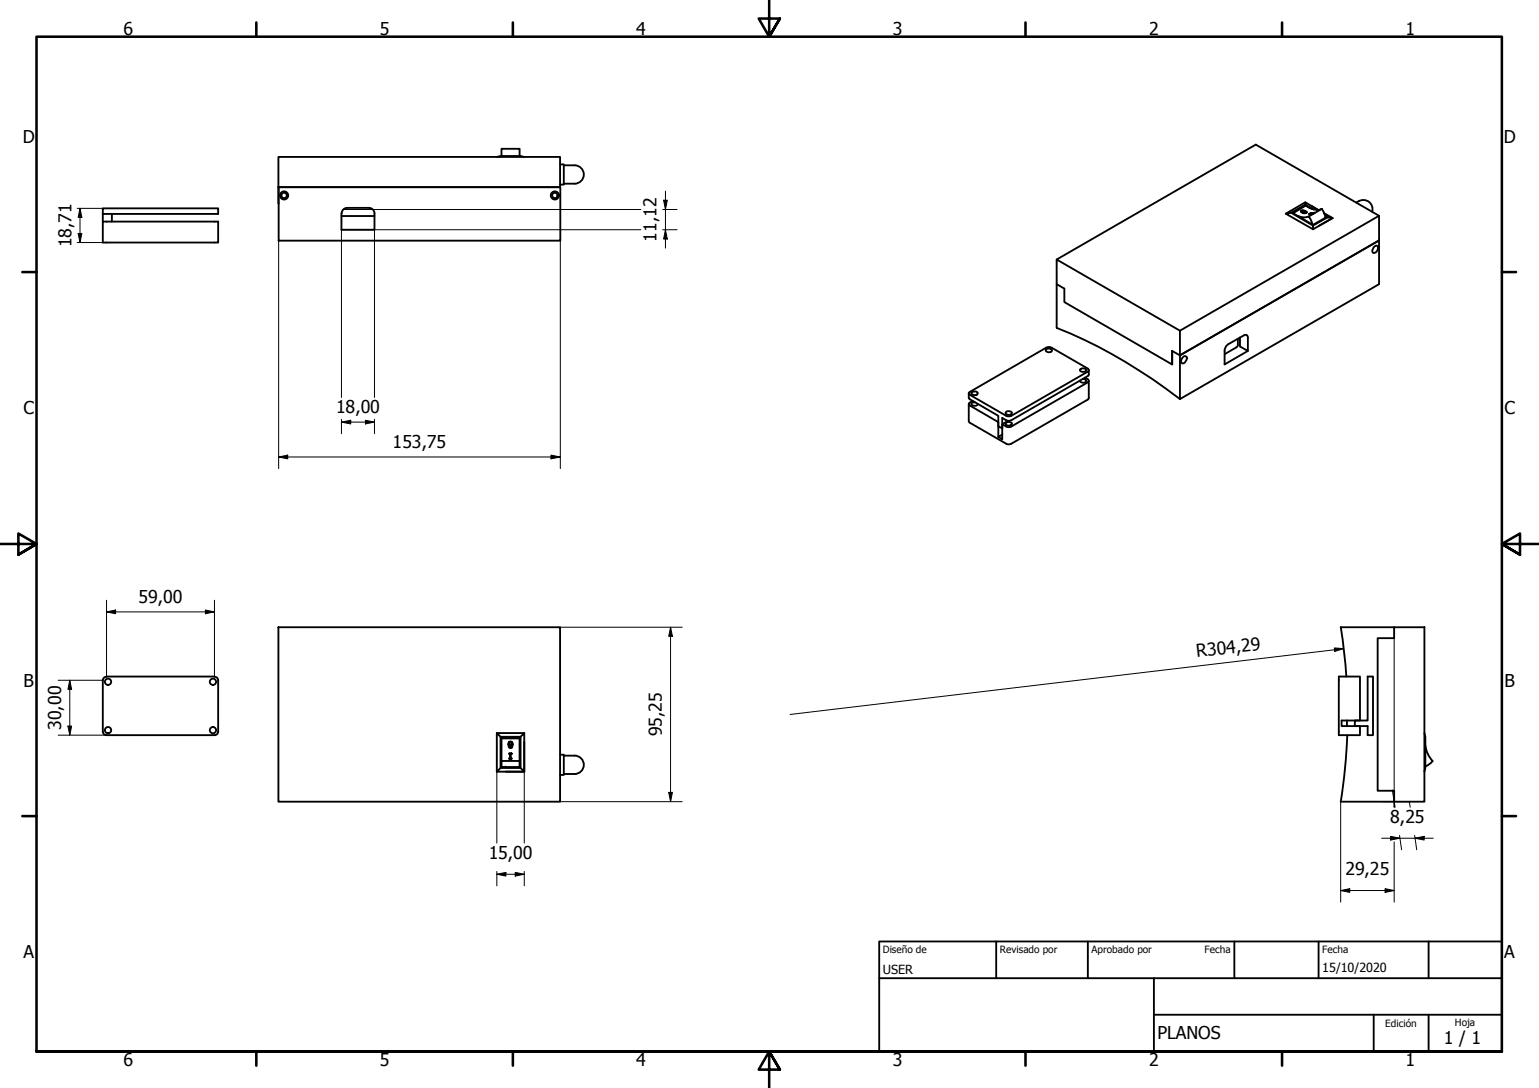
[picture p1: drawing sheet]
<svg xmlns="http://www.w3.org/2000/svg" width="420mm" height="297mm" viewBox="0 0 420 297" stroke-linecap="round" stroke-linejoin="round" font-family="sans-serif">
<!-- layer: Visible (ISO) -->
<g fill="none" stroke="#000" stroke-width=".51">
<path d="M28.1 56.9h31.5v1.5h-31.5zM28.1 58.4v2.1M30.5 58.4v2.1M76 51.1v-8.3h76.9v8.3h-76.9l.1 4.5M76.1 51.1h76.9v14.6h-76.9zM93.2 59h9M94.7 56.8h6a1.49 1.49 0 0 1 1.5 1.4v4.5h-9v-4.5M94.8 56.8a1.49 1.49 0 0 0-1.5 1.4M135.6 42.8l1.1-.2h5.4l1 .2M136.9 42.6v-2h5v2M152.9 44.9h1v5.5h-1M153.9 45.1h3a2.51 2.51 0 0 1 2.5 2.5 2.51 2.51 0 0 1-2.5 2.6"/>
<path d="M153.9 50.2h3M354.3 58.9a3.6 3.6 0 0 0 3 .2l1 2.2M355.2 57.7a1.05 1.05 0 0 1 1.5 .3M355.3 57.5h.7l.7 .4a.95 .95 0 0 1-1.5-.3zM355.3 57.7a.98 .98 0 0 1 1.3 .3l-.4 .2-.8-.4a.72 .72 0 0 0 1.2 .2M356.4 55.9v-.7l3.5 2.1-1.9-1.1M356.4 55.9l2.2 1.3M356.4 55.2l-5.4 3.1M356.4 55.9l-3.9 2.2M356.4 56.1v.1M357.8 56.9l-1.4-.8-3.6 2 5.7 3.3 3.5-2-.1-.2M357.8 58.2h.8"/>
<path d="M357.8 58.2l-.4 .3M358.5 58.3l-1.1 .2M358.5 58.3l-.2 .1zM358.8 58.1l-.2 .1M358.8 58.1l-.4 .2M360.9 57a4.5 4.5 0 0 1-4.4-.9l-3.5 2.1M360.9 57l.8 1.6 .2 .8M360.9 57l-3.6 2.1M361.8 59l.6 .4 1.4 .1-2.3-1.2 2.3 1.2M362.4 59.4l-3.9 2.2v1l5.3-3.1M363.8 59.5l-3.7 2.1M370.3 55.3a2.6 2.6 0 0 1 3.1-.4 2.6 2.6 0 0 1 1.2 2.9"/>
<path d="M376.5 58.9l-54.4 31.4v6.7M28.1 60.5h31.5v5.7h-31.5zM288.5 77.6l2.1 1.2v3.7l29.4 17v-3.7M288.5 77.6v-6.7l33.6 19.4M288.5 77.6v11.9a139.1 139.1 0 0 1 33.6 19.5M358.5 61.6l-6-3.5-1.5 .2 7.5 4.3M375 67.5l.7-.5 .3 .1a1.24 1.24 0 0 1 0 1.3 1.24 1.24 0 0 1-1.2 .6 1.19 1.19 0 0 1 .2-1.5zM376.5 65.6l-54.4 31.4-2.1-1.2v3.7M376.5 65.6v-6.7l-33.7-19.4-54.3 31.4M376.5 65.6l-54.4 31.4M376.5 65.6v12l-54.4 31.4M285.5 95.5a1.14 1.14 0 0 1 1.7 .1 .9 .9 0 0 1-.9 .6 .9 .9 0 0 1-.8-.7z"/>
<path d="M322.1 97v12M322.8 97.6l.7-.4 .5 .3a1.58 1.58 0 0 1-1.2 1.7l-.2-.1a1.26 1.26 0 0 1 .2-1.5zM337.9 92.5v1.7l-.1 .5-3.5 2M338.5 92.1v2.5l2.2 1.2v-3.7a.64 .64 0 0 0-.4-.7 .64 .64 0 0 0-.7 .2l-4.3 2.4-.6 .5-.4 .9v4.1l6.4-3.7M264.5 107.2l21.4-12.4 1.2 .1 9.9 5.7a.46 .46 0 0 1 .2 .4 .46 .46 0 0 1-.2 .5l-21.2 12.2-1.1-.2-9.9-5.7-.3-.2zM265.2 107.2l.2-.2a.85 .85 0 0 1 .9-.2 .85 .85 0 0 1 .6 .8l-1 .3-.6-.3zM265.6 109.5l-1.1 .6v.4l8 4.7v4.1l1.1-.6M266.2 109.8a.78 .78 0 0 0-1 .5 1.04 1.04 0 0 0 1.8-.1M274.6 112.6a1.16 1.16 0 0 1 1.7 .1 1 1 0 0 1-.9 .6 1 1 0 0 1-.9-.5zM274.8 115.4a1.12 1.12 0 0 1 1.5 .2 1 1 0 0 1-.9 .6 1 1 0 0 1-.9-.5zM275.3 114.9l-1.7 .9M294.8 100.9a1.14 1.14 0 0 1 1.7 .1 .93 .93 0 0 1-.9 .5 .93 .93 0 0 1-.8-.6z"/>
<path d="M295.5 103.5h.5l.5 .3a.85 .85 0 0 1-.8 .7 .85 .85 0 0 1-.9-.6M296.2 103.1l.8 .5a.46 .46 0 0 1 .2 .4 .46 .46 0 0 1-.2 .4l-21.2 12.2a2.39 2.39 0 0 1-2.2-.8v4.1l-1.1-.6M297.2 104v4.7l-.2 .4-21.2 12.2-1.1-.2-10.2-5.9v-4.9M297.2 101v1.3l-.2 .4-21.2 12.2a2.39 2.39 0 0 1-2.2-.8v2.9l-1.1-.6v-2.9l-8-4.7v-1.4M76 171.2h76.9v47.7h-76.9zM376.1 174.2h4.5v-3h8.3v47.7h-8.3v-3h-4.5zM380.6 171.2h-14.6l1 6.8 .6 6.7M28.1 185.7v14.1M28.1 199.7a.98 .98 0 0 0 1 1h29.4a.99 .99 0 0 0 1.1-1M29.1 184.8a.98 .98 0 0 0-1 1M29.1 184.7h29.4M58.6 184.8a.98 .98 0 0 1 1 1"/>
<path d="M59.6 185.7v14.1M365.5 184.7h5.8v12h-5v1.5h5v2.5h-5.8zM367.7 196.7v1.5M373.4 184.7h1.4v16h-1.4v-2.5h-3.5v-1.5h3.5zM135.6 200.1h7.5M136.7 209.7v-8.5l-1.1-1.1v10.6M136.7 201.2h5.4M136.9 207.8h5v-6.4h-5v8h5v-1.6M136.9 201.6h5M138 209.3v.1M139 205.7h.7h-.7l.3 .2v1.2l-.3 .1h.7l-.3-.1v-1.2l.3-.2M139 207.1h.3"/>
<path d="M139.1 203.3v.6v-.9l.3-.4a1 1 0 0 1 0 1.5l-.3-.2h.5l.1-.6M139.1 202.6l-.3 .5 .1 .7a.51 .51 0 0 0 .5 .4 .51 .51 0 0 0 .5-.4l.1-.5a.7 .7 0 0 0-.6-.9l-.5 .2-.1 .7M139.4 207.1h.3M139.7 202.6l.3 .7M142.1 201.2l1-1.1v10.6l-1-1zM142.1 209.7h-5.4l-1.1 1h7.5M143.1 202.5v8.2h-5.1M152.9 206h1v5.6h-1M153.9 206.3h3a2.51 2.51 0 0 1 2.5 2.5 2.51 2.51 0 0 1-2.5 2.5M153.9 211.3h3M367.8 200.7l-.5 8.4-1.3 9.8h14.6M388.9 200.1l.2 1.1v8.5l-.2 1"/>
<path d="M389.1 203.4l.8 2.7 1.2 1.7-1.1 1-.9 .4"/>
<circle cx="77.6" cy="53.4" r="1.11"/>
<circle cx="77.6" cy="53.4" r=".73"/>
<circle cx="151.5" cy="53.4" r="1.11"/>
<circle cx="151.5" cy="53.4" r=".73"/>
<circle cx="29.5" cy="186.1" r=".86"/>
<circle cx="29.5" cy="199.3" r=".86"/>
<circle cx="58.1" cy="199.3" r=".86"/>
<circle cx="58.1" cy="186.1" r=".86"/>
</g>
<g fill="#000">
<circle cx="355.3" cy="57.7" r=".25"/>
<circle cx="356.6" cy="58" r=".25"/>
<circle cx="139.1" cy="203.3" r=".25"/>
<circle cx="139.7" cy="203.3" r=".25"/>
</g>
<!-- layer: Borde (ISO) -->
<g fill="none" stroke="#000" stroke-width=".7">
<path d="M70 6.1v3.9M140 6.1v3.9M210 0v10l-2.9-4.9h5.8l-2.9 4.9 2.9-4.9M280 6.1v3.9M350 6.1v3.9M6.1 74.3h3.9M410 74.3h3.9M0 148.5h10l-5-2.8v5.7l5-2.9-5 2.9M420 148.5h-10l5-2.8v5.7l-5-2.9 5 2.9M6.1 222.8h3.9M410 222.8h3.9M10 287.1v-277.1h400v277.1h-400h400"/>
<path d="M70 287.1v3.8M140 287.1v3.8M212.9 292l-2.9-4.9 2.9 4.9h-5.8l2.9-4.9v9.9M280 287.1v3.8M350 287.1v3.8"/>
</g>
<path d="M240 257h170v30.1h-170zM272 257v10.1M297 257v10.1M337 257v10.1M360 257v10.1M390 257v10.1M240 267.1h170M315 277h95M315 267.1v20M375 277v10.1M390 277v10.1" fill="none" stroke="#000" stroke-width=".51"/>
<!-- layer: Cota (ISO) -->
<g fill="none" stroke="#000" stroke-width=".27">
<path d="M21.1 56.9h7M21.8 56.9l.6 2.5h-1.1zM21.8 56.9v9.3M93.7 57.2h81.2M180.9 57.2h3.9M181.2 54.7h1l-.5 2.5zM181.7 52.2v15.5M21.1 66.2h8M21.3 63.7h1.1l-.6 2.5zM76.1 65.7v62.2M102.2 62.7v45.8M153 65.7v62.2"/>
<path d="M174.9 62.7h-81.7v45.8M180.9 62.7h3.9M181.7 62.7l.5 2.6h-1zM93.2 115.2l2.6-.5v1zM93.2 115.2h9M93.2 114.5v3.9M99.8 114.7l2.4 .5-2.4 .5zM102.2 114.5v3.9M76.1 124.8l2.4-.5v1zM76.1 124.8h76.9M150.4 124.3l2.6 .5-2.6 .5zM29.1 167.1l2.5-.6v1.1z"/>
<path d="M29.1 167.1h29.4M29.1 163.9v20.8M56.1 166.5l2.4 .6-2.4 .5zM58.5 163.9v20.8M152.9 171.2h33.3M183.1 171.2l.5 2.5h-1zM183.1 171.2v47.7M364.3 176.9l2.5 .2-2.4 .7zM366.8 177.1l-151.1 18M380.6 171.2v49.2M15.9 185.7h12.2M18.5 198.2h1.1l-.6 2.5z"/>
<path d="M19 185.7l.6 2.5h-1.1zM19 185.7v15M15.9 200.7h13.2M135.6 210.7v19.5M143.1 210.7v19.5M152.9 218.9h33.3M182.6 216.3h1l-.5 2.6zM366 218.9v27.4M377.4 218.9h7.3l.3 1.5M380.1 215.7l.8 4.7M135.6 238.7l2.5-.5v1zM135.6 238.7h7.5"/>
<path d="M135.6 237.9v4M140.7 238.2l2.4 .5-2.4 .5zM143.1 237.9v4M377.2 228.8h14.1M379.7 228.3l2.4 .5-2.4 .5zM380.6 229.9v16.4M382.1 228.1l.6 3.9M386.2 228.1l.6 3.9M386.3 228.8l2.5-.5v1zM366 243.1l2.5-.5v1zM366 243.1h14.6M378.1 242.6l2.5 .5-2.5 .5z"/>
</g>
<g fill="#000">
<path d="M21.8 56.9l.6 2.5h-1.1z" fill-rule="evenodd"/>
<path d="M181.2 54.7h1l-.5 2.5z" fill-rule="evenodd"/>
<path d="M21.3 63.7h1.1l-.6 2.5z" fill-rule="evenodd"/>
<path d="M181.7 62.7l.5 2.6h-1z" fill-rule="evenodd"/>
<path d="M93.2 115.2l2.6-.5v1z" fill-rule="evenodd"/>
<path d="M99.8 114.7l2.4 .5-2.4 .5z" fill-rule="evenodd"/>
<path d="M76.1 124.8l2.4-.5v1z" fill-rule="evenodd"/>
<path d="M150.4 124.3l2.6 .5-2.6 .5z" fill-rule="evenodd"/>
<path d="M29.1 167.1l2.5-.6v1.1z" fill-rule="evenodd"/>
<path d="M56.1 166.5l2.4 .6-2.4 .5z" fill-rule="evenodd"/>
<path d="M183.1 171.2l.5 2.5h-1z" fill-rule="evenodd"/>
<path d="M364.3 176.9l2.5 .2-2.4 .7z" fill-rule="evenodd"/>
<path d="M18.5 198.2h1.1l-.6 2.5z" fill-rule="evenodd"/>
<path d="M19 185.7l.6 2.5h-1.1z" fill-rule="evenodd"/>
<path d="M182.6 216.3h1l-.5 2.6z" fill-rule="evenodd"/>
<path d="M135.6 238.7l2.5-.5v1z" fill-rule="evenodd"/>
<path d="M140.7 238.2l2.4 .5-2.4 .5z" fill-rule="evenodd"/>
<path d="M379.7 228.3l2.4 .5-2.4 .5z" fill-rule="evenodd"/>
<path d="M386.3 228.8l2.5-.5v1z" fill-rule="evenodd"/>
<path d="M366 243.1l2.5-.5v1z" fill-rule="evenodd"/>
<path d="M378.1 242.6l2.5 .5-2.5 .5z" fill-rule="evenodd"/>
</g>
<g font-size="4.8">
<text x="33.7" y="9.6">6</text>
<text x="103.7" y="9.6">5</text>
<text x="173.7" y="9.6">4</text>
<text x="243.7" y="9.6">3</text>
<text x="313.7" y="9.6">2</text>
<text x="383.7" y="9.6">1</text>
<text x="6.2" y="38.9">D</text>
<text x="410.5" y="38.9">D</text>
<text x="179.3" y="66" transform="rotate(-90 179.3 66)">11,12</text>
<text x="19.5" y="67.5" transform="rotate(-90 19.5 67.5)">18,71</text>
<text x="6.4" y="113.1">C</text>
<text x="91.8" y="112.8">18,00</text>
<text x="410.7" y="113.1">C</text>
<text x="107.2" y="122.4">153,75</text>
<text x="37.8" y="164.6">59,00</text>
<text x="326.8" y="179.4" transform="rotate(-7 326.8 179.4)">R304,29</text>
<text x="6.4" y="187.4">B</text>
<text x="410.7" y="187.4">B</text>
<text x="16.7" y="199.2" transform="rotate(-90 16.7 199.2)">30,00</text>
<text x="180.7" y="201" transform="rotate(-90 180.7 201)">95,25</text>
<text x="379.5" y="224.7">8,25</text>
<text x="133.4" y="234.6">15,00</text>
<text x="367.3" y="239">29,25</text>
<text x="6.4" y="261.7">A</text>
<text x="410.7" y="261.7">A</text>
<text x="316" y="283.8">PLANOS</text>
<text x="394.2" y="285">1 / 1</text>
<text x="33.7" y="290.9">6</text>
<text x="103.7" y="290.9">5</text>
<text x="173.7" y="290.9">4</text>
<text x="243.7" y="290.9">3</text>
<text x="313.7" y="290.9">2</text>
<text x="383.7" y="290.9">1</text>
</g>
<g font-size="3.4">
<text x="241" y="266">USER</text>
<text x="361" y="265.5">15/10/2020</text>
</g>
<g font-size="2.7">
<text x="241" y="260.2">Diseño de</text>
<text x="273" y="260.1">Revisado por</text>
<text x="298" y="260.1">Aprobado por</text>
<text x="328.9" y="260.1">Fecha</text>
<text x="361" y="260.1">Fecha</text>
<text x="378.2" y="280.3">Edición</text>
<text x="397.2" y="280">Hoja</text>
</g>
</svg>
